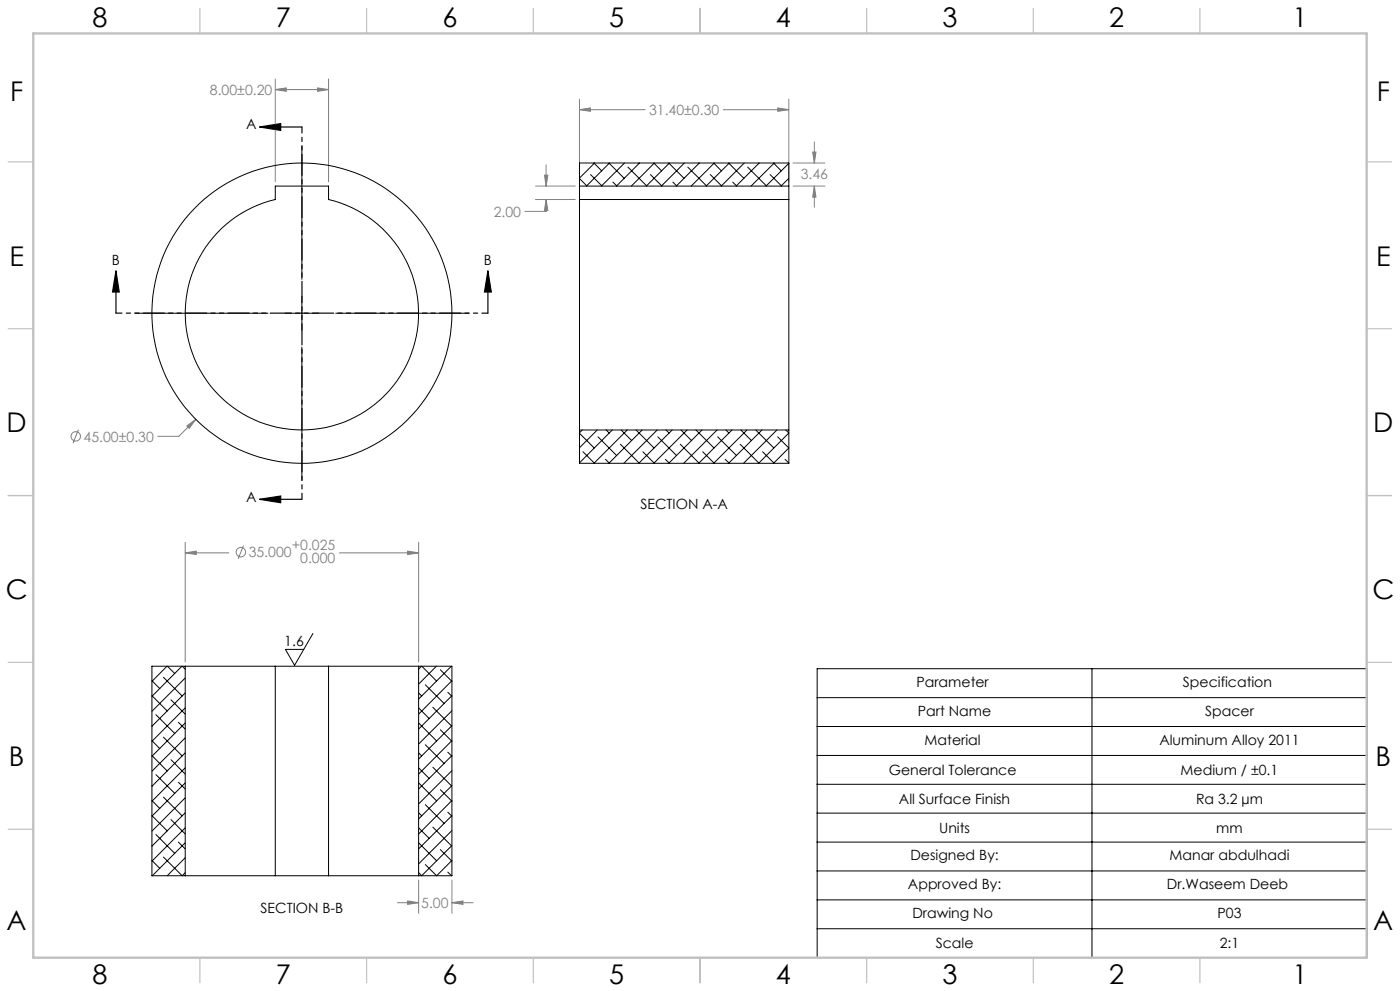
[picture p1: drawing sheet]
<svg xmlns="http://www.w3.org/2000/svg" width="420mm" height="297mm" viewBox="0 0 420 297" stroke-linecap="round" stroke-linejoin="round" font-family="sans-serif">
<g fill="none" stroke="#808080" stroke-width=".3">
<path d="M82.6 26.8l3.3-.5v1.1zM82.6 23.7v30.8M82.6 26.8h16M82.6 26.8h.1M95.3 26.3l3.3 .5-3.3 .6zM98.6 23.7v30.8M173.8 32.9l3.3-.6v1.1zM173.8 29.7v24.8M173.8 32.9h19.7M217 32.9h19.6M233.3 32.3l3.3 .6-3.3 .5zM236.6 29.7v24.8"/>
<path d="M160.7 55.8h11.9M160.7 59.8h11.9M163.3 52.5h1.1l-.6 3.3zM163.8 59.8l.6 3.3h-1.1zM163.8 59.8v3.6h-6.3M163.8 49.4v6.4M237.9 55.8h9.6M237.9 48.9h9.6M243.8 45.6h1l-.5 3.3zM244.3 55.8l.5 3.3h-1zM244.3 42.5v6.4M244.3 55.8v6.3"/>
<path d="M23.5 128.8l-1.6 4M56.1 127.7l2.6-2-1.9 2.7zM58.7 125.7l-5 5.1h-6.4M55.6 165.7l3.3-.5v1zM55.6 162.5v35.9M55.6 165.7h13M73.1 163.5l-1.7 4M101.8 165.7h23.8M122.3 165.2l3.3 .5-3.3 .5zM125.6 162.5v35.9M119.2 270.5h6.4M122.3 270l3.3 .5-3.3 .5z"/>
<path d="M125.6 263.7v10M135.6 270.5l3.3-.5v1zM135.6 263.7v10M135.6 270.5h6.3"/>
<circle cx="22.7" cy="130.8" r="1.4"/>
<circle cx="72.3" cy="165.5" r="1.41"/>
</g>
<path d="M77.9 38.1l6.3-1.1v2.1zM77.9 38.1h12.7M34.8 81.2l1 6.3h-2zM34.8 81.2v12.7M146.4 81.2l1 6.3h-2.1zM146.4 81.2v12.7M77.9 149.6l6.3-.9v2zM77.9 149.6h12.7" fill="none" stroke="#000" stroke-width=".35"/>
<g fill="none" stroke="#000" stroke-width=".3">
<path d="M90.6 43.8v39.9M40.5 93.9h39.9M85.5 93.9h10.1M90.6 88.8v10.2M100.7 93.9h40M90.6 104v39.9M93.9 189.9l-5.5 9.5-2.8-4.8h5.5M245.1 200.4h165v86.6h-165zM245.1 209.1h165M245.1 217.7h165M327.6 200.4v86.6M245.1 226.4h165"/>
<path d="M245.1 235.1h165M245.1 243.7h165M245.1 252.4h165M245.1 261h165M245.1 269.7h165M245.1 278.3h165"/>
</g>
<path d="M90.6 38v111.6M146.4 93.8h-111.6" fill="none" stroke="#000" stroke-width=".35" stroke-dasharray="6.3 1.3 1.3 1.3 1.3 1.3" stroke-dashoffset="4.5"/>
<g fill="none" stroke="#c0c0c0" stroke-width=".35">
<path d="M60 2.5v7.5M110 2.5v7.5M160 2.5v7.5M210 2.5v7.5M260 2.5v7.5M310 2.5v7.5M360 2.5v7.5M2.5 48.5h7.5M410 48.5h7.5M2.5 98.5h7.5M410 98.5h7.5M2.5 148.5h7.5"/>
<path d="M410 148.5h7.5M2.5 198.5h7.5M410 198.5h7.5M2.5 248.5h7.5M410 248.5h7.5M60 287v7.5M110 287v7.5M160 287v7.5M210 287v7.5M260 287v7.5M310 287v7.5M360 287v7.5"/>
</g>
<path d="M10 10h400v277h-400z" fill="none" stroke="#c0c0c0" stroke-width=".7"/>
<path d="M77.9 38.1l6.3-1.1v2.1zM77.9 149.6l6.3-.9v2zM146.4 81.2l1 6.3h-2.1zM34.8 81.2l1 6.3h-2z" fill="#000"/>
<path d="M95.3 26.3l3.3 .5-3.3 .6zM82.6 26.8l3.3-.5v1.1zM56.1 127.7l.7 .7 1.9-2.7zM163.3 52.5h1.1l-.6 3.3zM163.8 59.8l.6 3.3h-1.1zM173.8 32.9l3.3-.6v1.1zM233.3 32.3l3.3 .6-3.3 .5zM243.8 45.6h1l-.5 3.3zM244.3 55.8l.5 3.3h-1zM122.3 165.2l3.3 .5-3.3 .5zM55.6 165.7l3.3-.5v1zM122.3 270l3.3 .5-3.3 .5zM135.6 270.5l3.3-.5v1z" fill="#808080"/>
<g fill="none" stroke="#000" stroke-width=".3">
<path d="M173.8 59.8v69.1M173.8 55.8h62.8M173.8 48.9h62.8v10.9M173.8 48.9v10.9M173.8 59.8h62.8M173.8 53.5l2.2 2.2M173.9 48.9h-.1M177.2 52.3l3.4 3.5M178.2 48.9l2.3 2.3M178.4 48.9l-4.6 4.5M182.7 48.9l4.6 4.5M182.8 48.9l-6.9 6.9"/>
<path d="M183.9 54.6l1.2 1.2M187.4 48.9l-7 6.9M188.4 50.1l5.6 5.6M191.6 48.9l.1 .1M191.8 48.9l-6.9 6.9M195.1 52.3l3.5 3.5M196.1 48.9l2.4 2.3M196.3 48.9l-6.9 6.9M200.6 48.9l4.6 4.5M200.8 48.9l-6.9 6.9M201.9 54.6l1.2 1.2M205.3 48.9l-6.9 6.9"/>
<path d="M206.3 50.1l5.6 5.6M209.6 48.9l.1 .1M209.8 48.9l-6.9 6.9M213.1 52.3l3.4 3.5M214.1 48.9l2.3 2.3M214.3 48.9l-6.9 6.9M218.6 48.9l4.6 4.5M218.8 48.9l-7 6.9M219.8 54.6l1.2 1.2M223.3 48.9l-6.9 6.9M224.3 50.1l5.6 5.6M227.6 48.9v.1"/>
<path d="M227.8 48.9l-7 6.9M231 52.3l3.5 3.5M232.1 48.9l2.3 2.3M232.3 48.9l-7 6.9M236.5 48.9l-6.7 6.9M236.6 59.8v69.1M236.6 53.4l-2.3 2.4M66.5 68.5a35.3 35.3 0 0 1 16.1-8.7v-4h16v4a35 35 0 0 1 23.8 48.5 35 35 0 0 1-52.1 14.1 35 35 0 0 1-3.8-53.9zM173.8 128.9h62.8M173.8 128.9v9.9h62.8v-9.9M173.8 129.9l4.5 4.4M174.7 128.9l-.9 .8"/>
<path d="M174.9 135.4l3.5 3.4M179.2 128.9l-5.4 5.3M179.4 130.9l5.6 5.6M181.6 137.7l1.2 1.1M181.9 128.9l.9 .9M183.7 128.9l-9.9 9.8M186.1 133.1l5.6 5.7M186.3 128.9l3.2 3.1M188.2 128.9l-10 9.9M190.8 128.9l5.4 5.4M192.7 128.9l-10 9.9M192.9 135.4l3.4 3.4"/>
<path d="M197.2 128.9l-10.1 9.9M197.3 130.9l5.7 5.6M199.6 137.7l1.2 1.1M199.8 128.9l.9 .9M201.6 128.9l-10 9.9M204.1 133.1l5.6 5.7M204.3 128.9l3.2 3.1M206.1 128.9l-10 9.9M208.8 128.9l5.4 5.4M210.6 128.9l-10 9.9M210.8 135.4l3.5 3.4M215.1 128.9l-10 9.9"/>
<path d="M215.3 130.9l5.6 5.6M217.6 137.7l1.2 1.1M217.8 128.9l.9 .9M219.6 128.9l-10 9.9M222 133.1l5.6 5.7M222.3 128.9l3.1 3.1M224.1 128.9l-10 9.9M226.7 128.9l5.5 5.4M228.6 128.9l-10 9.9M228.8 135.4l3.5 3.4M233.1 128.9l-10 9.9M233.3 130.9l3.3 3.4-4.5 4.5"/>
<path d="M235.5 137.7l1 1.1M235.7 128.9l.9 .9-9 9M45.6 199.7v62.8h10M45.6 199.7h10M45.6 199.7h.1M50.1 199.7l-4.5 4.5M50.2 199.7l2.2 2.2M54.6 199.7l-9 9M54.7 199.7l.9 .9M55.6 199.7h27M55.6 199.7v62.8M82.6 199.7v62.8"/>
<path d="M82.6 199.7h16M98.6 199.7h27M98.6 199.7v62.8M125.6 199.7h10v62.8h-10M125.6 199.7v62.8M126.4 199.7l-.8 .9M126.5 199.7l4.5 4.4M130.9 199.7l-5.3 5.3M135.4 199.7l-9.8 9.8M45.6 217.5l.1 .1M45.6 208.5l4.6 4.6M45.6 204l2.3 2.3"/>
<path d="M46.8 214.2l5.6 5.6M49 203l5.6 5.6M51.3 209.7l4.3 4.3M53.5 216.5l2.1 2M55.6 203.2l-10 10M55.6 216.7l-10 10M55.6 207.7l-10 10M55.6 212.2l-10 10M125.6 216.7l5.4 5.4M125.6 212.2l3.1 3.1M125.6 207.7l.9 .9M127.6 205.2l5.6 5.7"/>
<path d="M129.9 212l5.6 5.6M132.1 218.7l3.5 3.5M132.1 200.7l3.5 3.5M134.3 207.5l1.3 1.2M135.6 213l-10 10M135.6 217.5l-10 10M135.6 204l-10 10M135.6 208.5l-10 10M45.6 239.9l2.3 2.4M45.6 235.4l.1 .1M45.6 226.4l4.6 4.7M45.6 222l2.3 2.3"/>
<path d="M46.8 232.2l5.6 5.6M49 238.9l5.6 5.6M49 220.9l5.6 5.7M51.3 227.7l4.3 4.3M53.5 234.4l2.1 2.1M55.6 221.2l-10 9.9M55.6 225.6l-10 10.1M55.6 230.1l-10 10M55.6 234.6l-10 10M55.6 239.1l-10 10M125.6 234.6l5.4 5.4M125.6 230.1l3.1 3.2"/>
<path d="M125.6 225.6l.9 1M127.6 223.2l5.6 5.6M129.9 229.9l5.6 5.6M132.1 236.7l3.5 3.4M134.3 225.4l1.3 1.3M135.6 222l-10 10M135.6 226.4l-10 10.1M135.6 231l-10 9.9M135.6 235.4l-10 10M135.6 239.9l-10 10M45.6 257.9l2.3 2.3M45.6 253.4l.1 .1"/>
<path d="M45.6 244.4l4.6 4.6M46.8 250.1l5.6 5.7M49 256.9l5.6 5.6 1-1M51.3 245.6l4.3 4.3M53.5 252.4l2.1 2M55.6 257.1l-5.4 5.4M55.6 243.6l-10 10M55.6 248.1l-10 10M55.6 252.6l-10 9.8M125.6 252.6l5.4 5.4M125.6 248.1l3.1 3.1M125.6 243.6l.9 .9"/>
<path d="M127.6 241.2l5.6 5.6M129.9 247.9l5.6 5.6M132.1 254.6l3.5 3.5M134.3 243.4l1.3 1.2M135.6 244.4l-10 10M135.6 248.9l-10 10M135.6 253.4l-9.1 9.1-.9-1M135.6 257.9l-4.6 4.6-3.4-3.4M55.6 262.5h27M82.6 262.5h16M98.6 262.5h27M134.3 261.4l1.3 1"/>
<circle cx="90.6" cy="93.9" r="45"/>
</g>
<g font-size="8.1">
<text x="27.8" y="8">8</text>
<text x="82.8" y="8">7</text>
<text x="132.8" y="8">6</text>
<text x="182.8" y="8">5</text>
<text x="232.8" y="8">4</text>
<text x="282.8" y="8">3</text>
<text x="332.8" y="8">2</text>
<text x="387.8" y="8">1</text>
<text x="3" y="30.4">F</text>
<text x="413" y="30.4">F</text>
<text x="2.8" y="79.6">E</text>
<text x="412.8" y="79.6">E</text>
<text x="2" y="129.6">D</text>
<text x="412" y="129.6">D</text>
<text x="1.7" y="179.6">C</text>
<text x="411.7" y="179.6">C</text>
<text x="2.7" y="229.6">B</text>
<text x="412.7" y="229.6">B</text>
<text x="2" y="278.9">A</text>
<text x="412" y="278.9">A</text>
<text x="27.8" y="295">8</text>
<text x="82.8" y="295">7</text>
<text x="132.8" y="295">6</text>
<text x="182.8" y="295">5</text>
<text x="232.8" y="295">4</text>
<text x="282.8" y="295">3</text>
<text x="332.8" y="295">2</text>
<text x="387.8" y="295">1</text>
</g>
<g font-size="4.2" fill="#808080">
<text x="63" y="28.4">8.00±0.20</text>
<text x="194.7" y="34.4">31.40±0.30</text>
<text x="240.2" y="53.6">3.46</text>
<text x="148.1" y="64.9">2.00</text>
<text x="25.1" y="132.3">45.00±0.30</text>
<text x="74.6" y="167">35.000</text>
<text x="87.5" y="164.7">+0.025</text>
<text x="90.1" y="168.8">0.000</text>
<text x="126.4" y="272.1">5.00</text>
</g>
<g font-size="4.2">
<text x="73.9" y="38.7">A</text>
<text x="33.6" y="79.3">B</text>
<text x="145.2" y="79.3">B</text>
<text x="73.9" y="150.3">A</text>
<text x="192.1" y="152.7">SECTION A-A</text>
<text x="85.3" y="193.7">1.6</text>
<text x="274.9" y="205.9">Parameter</text>
<text x="354.9" y="205.9">Specification</text>
<text x="275.4" y="214.5">Part Name</text>
<text x="361.5" y="214.5">Spacer</text>
<text x="277.4" y="223.2">Material</text>
<text x="347.8" y="223.2">Aluminum Alloy 2011</text>
<text x="266.6" y="232.2">General Tolerance</text>
<text x="354.2" y="232.2">Medium / ±0.1</text>
<text x="269.7" y="240.9">All Surface Finish</text>
<text x="358.8" y="240.9">Ra 3.2 µm</text>
<text x="281.7" y="249.5">Units</text>
<text x="364.9" y="249.5">mm</text>
<text x="273.1" y="257.8">Designed By:</text>
<text x="350.8" y="257.8">Manar abdulhadi</text>
<text x="272.4" y="266.5">Approved By:</text>
<text x="350.1" y="266.5">Dr.Waseem Deeb</text>
<text x="78.2" y="273.6">SECTION B-B</text>
<text x="273.7" y="275.1">Drawing No</text>
<text x="365.2" y="275.1">P03</text>
<text x="280.7" y="284.2">Scale</text>
<text x="365.9" y="284.2">2:1</text>
</g>
</svg>
